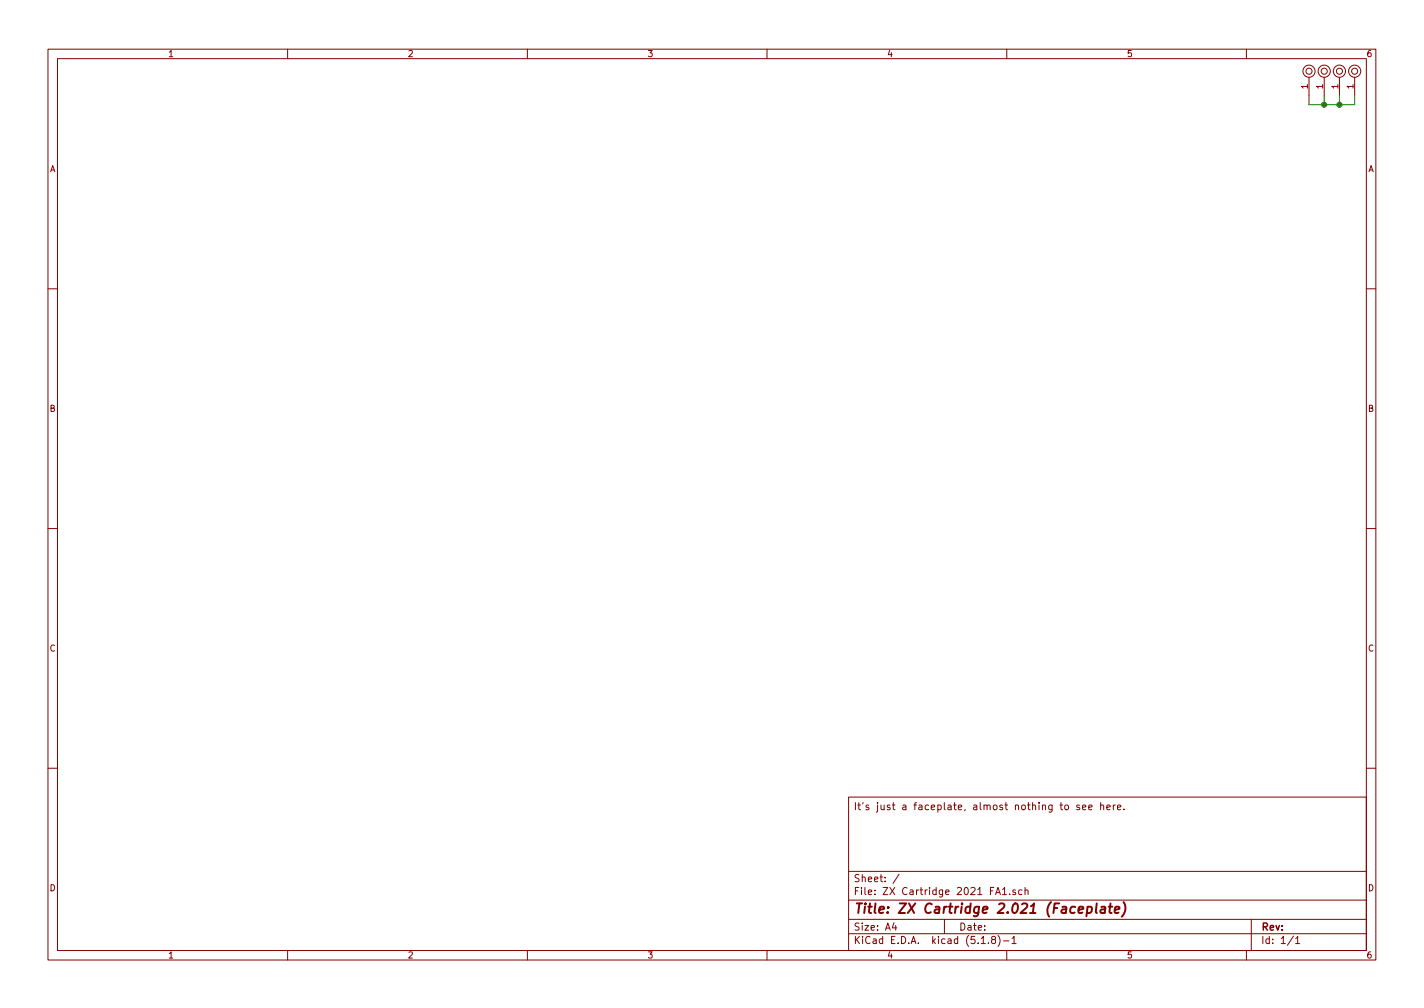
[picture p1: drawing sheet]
<svg xmlns="http://www.w3.org/2000/svg" width="297mm" height="210mm" viewBox="0 0 297 210" stroke-linecap="round" stroke-linejoin="round" font-family="sans-serif">
<g fill="none" stroke="#840000" stroke-width=".21">
<path d="M10 10.3h277v189.9h-277zM12 12.2h273v186.1h-273zM60 10.3v1.9M110 10.3v1.9M160 10.3v1.9M210 10.3v1.9M260 10.3v1.9M273 16.1v3.8M276.2 16.1v3.8M279.4 16.1v3.8M282.6 16.1v3.8M10 60.2h2"/>
<path d="M285 60.2h2M10 110.3h2M285 110.3h2M10 160.2h2M177 166.3h108v32h-108zM222.2 168l.2-.1 .4 .1v.8l-.2 .1-.4-.1zM225.2 168l-.4-.1-.2 .2 .1 .2 .5 .2v.3h-.6M225.8 168.4l.7-.1-.1-.3-.4-.1-.2 .2 .1 .7h.5M227.1 168.4l.7-.1-.1-.3-.4-.1-.2 .2 .1 .7h.5M229.6 168l.2-.1 .3 .1 .1 .9M229.6 167.4v1.5M230.9 168.4l.7-.1-.1-.3-.4-.1-.2 .2v.7h.6"/>
<path d="M232.2 167.9v1M232.7 167.9l-.5 .3M233.1 168.4l.7-.1-.1-.3-.4-.1-.2 .2v.7h.6M234.4 168.8v.1M285 160.2h2M60 198.3v1.9M110 198.3v1.9M160 198.3v1.9M177 194.8h108M177 191.8h108M177 187.8h108M177 181.8h108"/>
<path d="M186.5 192.5l-.4 1h1M186.8 193v1M187.6 182.3l-1.3 2M197 191.8v3M204.7 196.8h.8M206.2 196.7v.1M207.1 196l-.3-.3 .3-.4 .5 .2-.1 .4a.52 .52 0 0 0-.6 .2 .52 .52 0 0 0 .1 .6l.4 .1 .2-.1 .1-.4-.3-.3M207.7 186.6l.5-1.5 .5 1.5M207.8 186.2h.7M208.2 195.1a1.71 1.71 0 0 1 0 2.3M209.1 185.5l.4-.4v1.5M209.1 186.6h.9"/>
<path d="M209.3 196.3h1.2M210 198.3v1.9M210.6 186.5v.1M211.1 195.8l.4-.5v1.5M211.1 196.8h.9M211.8 185.7l-.3-.1-.2 .2v.2l.5 .2v.3h-.5M213.2 185.7l-.4-.1-.3 .3 .1 .6h.6M213.8 185.7l.2-.1 .4 .1 .1 .9M213.8 185.1v1.5M260 198.3v1.9M261 191.8v6.5M269.8 195.2l-1.2 2"/>
<path d="M270.3 195.8l.4-.5v1.5M270.3 196.8h.8"/>
<circle cx="273" cy="14.9" r=".63"/>
<circle cx="273.1" cy="14.9" r="1.27"/>
<circle cx="276.2" cy="14.9" r=".63"/>
<circle cx="276.2" cy="14.9" r="1.27"/>
<circle cx="279.4" cy="14.9" r=".63"/>
<circle cx="279.4" cy="14.9" r="1.27"/>
<circle cx="282.6" cy="14.9" r=".63"/>
<circle cx="282.6" cy="14.9" r="1.27"/>
</g>
<path d="M226.9 189.2h.7l.2 .3-.1 .6a.66 .66 0 0 1-1 .2M226.9 189.1l-.3 2M228.8 188.4l-.2 1.8 .2 .2M229.7 189.2h.8l-.1 1.2M230.6 189.6l-.7 .1a.4 .4 0 0 0-.4 .3 .4 .4 0 0 0 .3 .4l.7-.1M231.3 189.1h.7M231.6 188.4l-.2 1.8 .1 .1 .4 .1M232.5 189.8l1-.2v-.4h-.8l-.2 1 .2 .2 .6-.1M234.4 188.2a2.31 2.31 0 0 1-.4 3" fill="none" stroke="#840000" stroke-width=".41"/>
<path d="M273 19.9v1.9h9.6v-1.9M276.2 19.9v1.9M279.4 19.9v1.9" fill="none" stroke="#008400" stroke-width=".21"/>
<g fill="#008400" stroke="#008400" stroke-width=".25">
<circle cx="279.4" cy="21.8" r=".51"/>
<circle cx="276.2" cy="21.8" r=".51"/>
</g>
<text font-size="2.8" fill="#840000" x="178" y="190.5">Title: ZX Cartridge 2.021 (Faceplate)</text>
<g font-size="2.1" fill="#840000">
<text x="178" y="169">It's just a faceplate, almost nothing to see here.</text>
<text x="178" y="184">Sheet: /</text>
<text x="178" y="186.7">File: ZX Cartridge 2021 FA1.sch</text>
<text x="178" y="196.9">KiCad E.D.A. kicad (5.1.8)-1</text>
<text x="178" y="194.1">Size: A4</text>
<text x="200" y="194.1">Date:</text>
<text x="263" y="194.1">Rev:</text>
<text x="263" y="196.9">Id: 1/1</text>
</g>
<g font-size="1.8" fill="#840000">
<text x="35" y="11.9">1</text>
<text x="85" y="11.9">2</text>
<text x="135" y="11.9">3</text>
<text x="185" y="11.9">4</text>
<text x="235" y="11.9">5</text>
<text x="285" y="11.9">6</text>
<text x="272.8" y="18.5" transform="rotate(-90 272.8 18.5)">1</text>
<text x="276" y="18.5" transform="rotate(-90 276 18.5)">1</text>
<text x="279.1" y="18.5" transform="rotate(-90 279.1 18.5)">1</text>
<text x="282.3" y="18.5" transform="rotate(-90 282.3 18.5)">1</text>
<text x="10.4" y="35.9">A</text>
<text x="285.4" y="35.9">A</text>
<text x="10.4" y="85.9">B</text>
<text x="285.4" y="85.9">B</text>
<text x="10.4" y="135.9">C</text>
<text x="285.4" y="135.9">C</text>
<text x="10.4" y="185.9">D</text>
<text x="285.4" y="185.9">D</text>
<text x="35" y="199.9">1</text>
<text x="85" y="199.9">2</text>
<text x="135" y="199.9">3</text>
<text x="185" y="199.9">4</text>
<text x="235" y="199.9">5</text>
<text x="285" y="199.9">6</text>
</g>
</svg>
